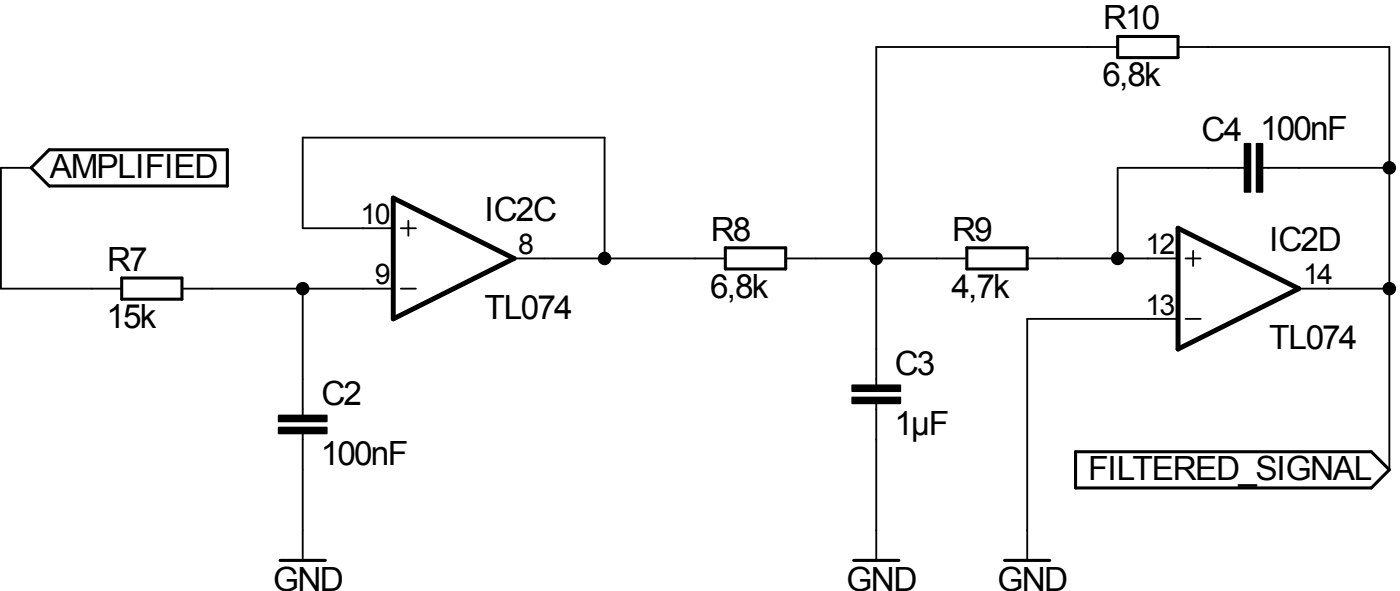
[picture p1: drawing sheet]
<svg xmlns="http://www.w3.org/2000/svg" width="271mm" height="114mm" viewBox="0 0 271 114" stroke-linecap="round" stroke-linejoin="round" font-family="sans-serif">
<path d="M216.3 7.1h11.7v4h-11.7zM9.5 29h34.5v7h-34.5l-3.5-3.5zM23.6 53.8h11.6v4.1h-11.6zM140.4 47.9h11.7v4.1h-11.7zM187.1 47.9h11.7v4.1h-11.7zM208.1 87.4h57.3l3.5 3.5-3.5 3.5h-57.3zM54.2 108.4h8.8M165.2 108.4h8.8M194.4 108.4h8.7" fill="none" stroke="#000" stroke-width=".59"/>
<g fill="none" stroke="#000" stroke-width=".36">
<path d="M216.3 9.1h-46.7v65.4M228 9.1h40.9v81.8M6 32.5h-5.8v23.3h23.4M240.8 32.5h-24.5v17.5M244.3 32.5h24.6M35.2 55.8h40.9M58.6 55.8v24.6M76.1 44.1h-17.5v-17.5h58.4v23.4M77.6 55.8h2.9M77.6 44.1h2.9M79 42.7v2.9M99.5 50h40.9"/>
<path d="M152.1 50h35M198.8 50h29.2M229.4 50h3M230.9 48.5v2.9M251.3 55.8h17.6M169.6 78v30.4M228 61.7h-29.2v46.7M229.4 61.7h3M58.6 83.9v24.5"/>
</g>
<path d="M240.8 27.8h1.2v9.3h-1.2zM243.2 27.8h1.1v9.3h-1.1zM164.9 74.5h9.4v1.2h-9.4zM164.9 76.8h9.4v1.2h-9.4zM53.9 80.3h9.4v1.2h-9.4zM53.9 82.7h9.4v1.2h-9.4z" fill="#000" stroke="#000" stroke-width=".28"/>
<path d="M76.1 38.3l23.4 11.7-23.4 11.7zM228 44.1l23.3 11.7-23.3 11.7z" fill="none" stroke="#000" stroke-width=".95"/>
<g fill="#000" stroke="#000" stroke-width=".28">
<circle cx="268.9" cy="32.5" r="1.16"/>
<circle cx="58.6" cy="55.8" r="1.16"/>
<circle cx="117" cy="50" r="1.16"/>
<circle cx="169.6" cy="50" r="1.16"/>
<circle cx="216.3" cy="50" r="1.16"/>
<circle cx="268.9" cy="55.8" r="1.16"/>
</g>
<g font-size="6.5">
<text x="213.5" y="5.7">R10</text>
<text x="213.4" y="16.7">6,8k</text>
<text x="232.5" y="27.2">C4</text>
<text x="243.9" y="27.1">100nF</text>
<text x="9.6" y="34.5">AMPLIFIED</text>
<text x="93.7" y="42.7">IC2C</text>
<text x="137.5" y="46.5">R8</text>
<text x="184.3" y="46.5">R9</text>
<text x="20.7" y="52.4">R7</text>
<text x="245.6" y="48.5">IC2D</text>
<text x="137.4" y="57.6">6,8k</text>
<text x="184.2" y="57.6">4,7k</text>
<text x="20.6" y="63.4">15k</text>
<text x="93.7" y="61.7">TL074</text>
<text x="245.6" y="67.5">TL074</text>
<text x="173.2" y="72.5">C3</text>
<text x="62.2" y="78.3">C2</text>
<text x="62.1" y="90">100nF</text>
<text x="173.1" y="84.1">1µF</text>
<text x="210.6" y="92.9">FILTERED_SIGNAL</text>
<text x="52.8" y="114.2">GND</text>
<text x="163.8" y="114.2">GND</text>
<text x="193" y="114.2">GND</text>
</g>
<g font-size="5.5">
<text x="69.8" y="43.3">10</text>
<text x="100.3" y="49.2">8</text>
<text x="221.7" y="49.2">12</text>
<text x="72.5" y="55">9</text>
<text x="252.2" y="55">14</text>
<text x="221.7" y="60.8">13</text>
</g>
</svg>
